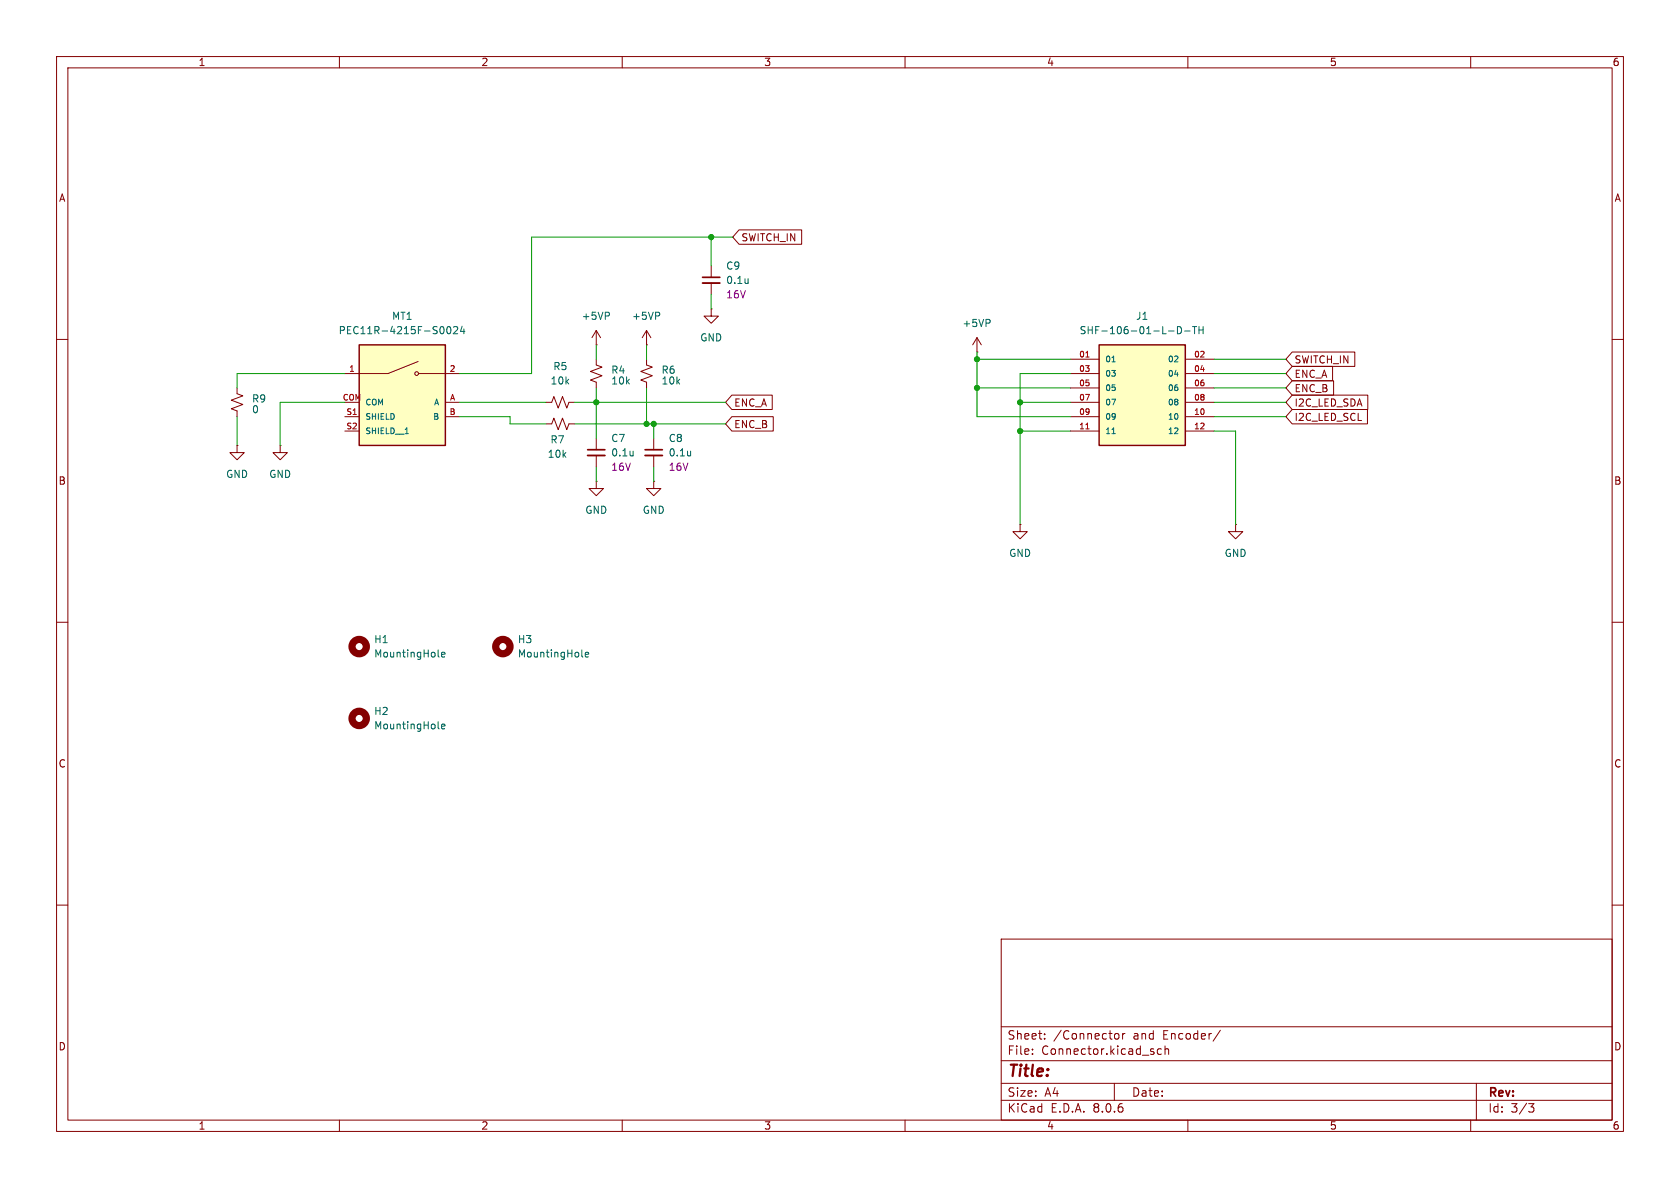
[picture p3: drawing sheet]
<svg xmlns="http://www.w3.org/2000/svg" width="297mm" height="210mm" viewBox="0 0 297 210" stroke-linecap="round" stroke-linejoin="round" font-family="sans-serif">
<g fill="none" stroke="#840000" stroke-width=".18">
<path d="M10 10h277v190h-277zM12 12h273v186h-273zM60 10v2M110 10v2M160 10v2M210 10v2M260 10v2M10 60h2M285 60h2M105.4 77.5v2M115.6 77.5v2M105.4 80.5v2.1"/>
<path d="M115.6 85.1v1.3h1.2l-1.2 1.2-1.3-1.2h1.3M115.6 85.1h.1M115.6 80.5v2.1M10 110h2M285 110h2M10 160h2M285 160h2M177 166h108v32h-108zM60 198v2M110 198v2M160 198v2M177 194.5h108"/>
<path d="M177 191.5h108M177 187.5h108M177 181.5h108M182.5 186.3v.1M182.5 185.5v.1M184.7 183.6v.1M184.7 182.8v.1M197 191.5v3M197.2 182.8l.3-.1 .3 .3-.1 .6-.2 .1-.3-.1M198.5 182.7v1M198.9 182.7l-.3 .1-.1 .2M205.3 185.5l-.4-.1-.3 .3v.4l.1 .2h.6"/>
<path d="M206 185.5l.2-.1 .3 .1 .1 .9M206 184.9v1.5M210 198v2M215.7 182.1l-1.2 2M260 198v2M261 191.5v6.5M270.2 195.1h1l-.5 .6 .4 .1 .1 .5-.3 .3h-.4"/>
</g>
<path d="M103.9 80.5h3M114 80.5h3.1" fill="none" stroke="#840000" stroke-width=".33"/>
<path d="M103.9 79.5h3M114 79.5h3.1" fill="none" stroke="#840000" stroke-width=".3"/>
<path d="M111.9 79.7v.9M122.1 79.7v.9M111.9 80.5h.1M122.1 80.5h-.1" fill="none" stroke="#006464" stroke-width=".18"/>
<path d="M194.3 61h15.2v17.7h-15.2z" fill="#ffffc2"/>
<path d="M194.3 61h15.2v17.7h-15.2z" fill="none" stroke="#840000" stroke-width=".25"/>
<g fill="none" stroke="#840000" stroke-width=".18">
<path d="M114.3 58.4l-.8 1.3M114.3 58.4v2.6M114.3 58.4l.8 1.3M125.7 54.6v1.3h1.3l-1.3 1.3-1.2-1.3h1.2M125.7 54.6h.1M114.3 61h.1M189.2 63.5h5.1M189.2 66h5.1M189.2 68.6h5.1M189.2 71.1h5.1M189.2 73.7h5.1M189.2 76.2h5.1"/>
<path d="M209.5 63.5h5.1M209.5 66h5.1M209.5 68.6h5.1M209.5 71.1h5.1M209.5 73.7h5.1M209.5 76.2h5.1M180.3 92.7v1.3h1.3l-1.3 1.3-1.2-1.3h1.2M180.3 92.7h.1M218.4 92.7v1.3h1.3l-1.3 1.3-1.2-1.3h1.2M218.4 92.7h.1"/>
</g>
<g fill="none" stroke="#006464" stroke-width=".18">
<path d="M116.5 55.3l.1 .1-.1 .4M206.6 58.5h1M208.2 57.7a.64 .64 0 0 1 .7 .7 .64 .64 0 0 1-.7 .6zM209.4 58.5h1M210.8 57.7h.7M211.2 57.7v1.3M212 57.7v1.3M212 58.3h.7M212.7 57.7v1.3M196.6 64h.6M196.6 76.7h.6M77.5 116l.1 .1"/>
<path d="M78.1 115.7l.6-.1-.1-.2-.4-.1-.1 .2v.6h.5"/>
</g>
<path d="M192 63.1h.5M192 75.8h.5" fill="none" stroke="#a90000" stroke-width=".18"/>
<circle cx="63.5" cy="114.3" r="1.27" fill="none" stroke="#840000" stroke-width="1.3"/>
<path d="M63.5 61h15.2v17.7h-15.2z" fill="#ffffc2"/>
<path d="M63.5 61h15.2v17.7h-15.2z" fill="none" stroke="#840000" stroke-width=".25"/>
<g fill="none" stroke="#840000" stroke-width=".18">
<path d="M105.4 58.4v2.6M105.4 58.4l-.8 1.3M105.4 58.4l.8 1.3M125.7 47v2M125.7 50v2.1M130.7 40.6h11v2.6h-11l-1.2-1.3zM172.7 59.7l-.7 1.3M172.7 59.7v2.5M172.7 59.7l.8 1.3M41.9 68.6v1l1 .4-2 .7 2 .8-2 .8 1 .3v1.1M41.9 78.7v1.3h1.3l-1.3 1.3-1.3-1.3h1.3M41.9 78.7h.1"/>
<path d="M49.5 78.7v1.3h1.3l-1.3 1.3-1.2-1.3h1.2M49.5 78.7h.1M61 71.1h2.5M61 73.7h2.5M61 76.2h2.5M73.9 63.9l-5.3 2.1h-7.6M74 66h7.3M78.7 71.1h2.6M78.7 73.7h2.6M96.5 74.9h1l.4-1 .8 2 .7-2 .8 2 .4-1h1M96.5 71.1h1l.4-1 .8 2 .7-2 .8 2 .4-1h1M105.4 63.5v1l1 .4-2 .8 2 .7-2 .8 1 .4v1"/>
<path d="M105.4 61h.1M114.3 63.5v1l1 .4-2 .8 2 .7-2 .8 1 .4v1M129.4 73.7h7.3v2.5h-7.3l-1.1-1.3zM129.4 69.8h7.1v2.6h-7.1l-1.1-1.3zM172.7 62.2h.1M228.4 62.2h11.1v2.6h-11.1l-1.1-1.3zM228.4 67.3h7.4v2.6h-7.4l-1.1-1.3zM228.4 64.8h7.2v2.5h-7.2l-1.1-1.3zM228.4 72.4h13.3v2.5h-13.3l-1.1-1.2zM228.4 69.8h13.4v2.6h-13.4l-1.1-1.3zM105.4 85.1v1.3h1.3l-1.3 1.2-1.3-1.2h1.3M105.4 85.1h.1"/>
<circle cx="73.7" cy="66" r=".33"/>
</g>
<g fill="none" stroke="#006464" stroke-width=".18">
<path d="M79.1 57.9l.2-.2a.68 .68 0 0 1 .4 .7 .68 .68 0 0 1-.4 .6l-.2-.1-.1-.4zM80.2 57.9l.5-.2 .2 .4-.8 .9h.8M81.7 57.7l-.3 .9h.8M82 58.2v.8M107.6 55.3l.1 .1-.1 .4M132.3 49.3v.8M132.3 50l-.1 .1M174.9 56.5l.1 .2-.1 .4M71.6 76.7h.6M102.9 116l.1 .1M103.5 115.7l.6-.1-.1-.2-.4-.1-.1 .2v.6h.5M77.5 128.7l.1 .1"/>
<path d="M78.1 128.4l.6-.1-.1-.2-.4-.1-.1 .2v.6h.5"/>
</g>
<g fill="none" stroke="#840000" stroke-width="1.3">
<circle cx="88.9" cy="114.3" r="1.27"/>
<circle cx="63.5" cy="127" r="1.27"/>
</g>
<path d="M124.2 50h3.1" fill="none" stroke="#840000" stroke-width=".33"/>
<path d="M124.2 49h3.1" fill="none" stroke="#840000" stroke-width=".3"/>
<g fill="none" stroke="#009600" stroke-width=".18">
<path d="M125.7 41.9v5.1M125.7 52.1v2.5M129.5 41.9h-35.5v24.1h-12.7M41.9 73.7v5M61 71.1h-11.5v7.6M61 66h-19.1v2.6M81.3 71.1h15.2M81.3 73.7h8.9v1.2h6.3M101.6 71.1h26.7M101.6 74.9h26.7M105.4 61v2.5M105.4 68.6v8.9"/>
<path d="M114.3 61v2.5M114.3 68.6v6.3M115.6 74.9v2.6M172.7 63.5h16.5M172.7 62.2v11.5h16.5M172.7 68.6h16.5M180.3 71.1h8.9M180.3 76.2h8.9M189.2 66h-8.9v26.7M214.6 76.2h3.8v16.5M214.6 71.1h12.7M214.6 63.5h12.7"/>
<path d="M214.6 66h12.7M214.6 73.7h12.7M214.6 68.6h12.7M105.4 82.6v2.5M115.6 82.6v2.5"/>
</g>
<g fill="#009600" stroke="#009600" stroke-width=".18">
<circle cx="180.3" cy="76.2" r=".46"/>
<circle cx="180.3" cy="71.1" r=".46"/>
<circle cx="115.6" cy="74.9" r=".46"/>
<circle cx="172.7" cy="68.6" r=".46"/>
<circle cx="172.7" cy="63.5" r=".46"/>
<circle cx="105.4" cy="71.1" r=".46"/>
<circle cx="114.3" cy="74.9" r=".46"/>
<circle cx="125.7" cy="41.9" r=".46"/>
</g>
<text font-size="2.8" fill="#840000" x="178" y="190.9">Title:</text>
<g font-size="2.1" fill="#840000">
<text x="178" y="184">Sheet:</text>
<text x="186.2" y="184">/Connector</text>
<text x="200.4" y="184">and</text>
<text x="205.8" y="184">Encoder/</text>
<text x="178" y="186.7">File:</text>
<text x="184.1" y="186.7">Connector.kicad_sch</text>
<text x="178" y="196.9">KiCad</text>
<text x="178" y="194.1">Size:</text>
<text x="184.7" y="194.1">A4</text>
<text x="185.7" y="196.9">E.D.A.</text>
<text x="193.3" y="196.9">8.0.6</text>
<text x="200" y="194.1">Date:</text>
<text x="263" y="194.3">Rev:</text>
<text x="263" y="196.9">Id:</text>
<text x="267.1" y="196.9">3/3</text>
</g>
<g font-size="1.8" fill="#840000">
<text x="35" y="11.9">1</text>
<text x="85" y="11.9">2</text>
<text x="135" y="11.9">3</text>
<text x="185" y="11.9">4</text>
<text x="235" y="11.9">5</text>
<text x="285" y="11.9">6</text>
<text x="10.3" y="35.9">A</text>
<text x="285.3" y="35.9">A</text>
<text x="131" y="42.9">SWITCH_IN</text>
<text x="228.8" y="64.5">SWITCH_IN</text>
<text x="228.8" y="69.5">ENC_B</text>
<text x="228.8" y="67">ENC_A</text>
<text x="129.7" y="75.9">ENC_B</text>
<text x="129.7" y="72.1">ENC_A</text>
<text x="228.8" y="74.6">I2C_LED_SCL</text>
<text x="228.8" y="72.1">I2C_LED_SDA</text>
<text x="10.3" y="85.9">B</text>
<text x="285.3" y="85.9">B</text>
<text x="10.3" y="135.9">C</text>
<text x="285.3" y="135.9">C</text>
<text x="10.3" y="185.9">D</text>
<text x="285.3" y="185.9">D</text>
<text x="35" y="199.9">1</text>
<text x="85" y="199.9">2</text>
<text x="135" y="199.9">3</text>
<text x="185" y="199.9">4</text>
<text x="235" y="199.9">5</text>
<text x="285" y="199.9">6</text>
</g>
<g font-size="1.8" fill="#006464">
<text x="128.3" y="47.9">C9</text>
<text x="128.3" y="50.4">0.1u</text>
<text x="59.8" y="59.3">PEC11R-4215F-S0024</text>
<text x="69.2" y="56.7">MT1</text>
<text x="102.7" y="56.7">+5VP</text>
<text x="111.6" y="56.7">+5VP</text>
<text x="170" y="58">+5VP</text>
<text x="190.8" y="59.3">SHF-106-01-L-D-TH</text>
<text x="200.7" y="56.7">J1</text>
<text x="97.7" y="65.6">R5</text>
<text x="123.7" y="60.6">GND</text>
<text x="44.5" y="71.3">R9</text>
<text x="97.2" y="68.2">10k</text>
<text x="108" y="66.3">R4</text>
<text x="108" y="68.2">10k</text>
<text x="116.8" y="66.3">R6</text>
<text x="116.8" y="68.2">10k</text>
<text x="44.5" y="73.3">0</text>
<text x="96.7" y="81.1">10k</text>
<text x="97.2" y="78.6">R7</text>
<text x="108" y="78.3">C7</text>
<text x="108" y="80.9">0.1u</text>
<text x="118.1" y="78.3">C8</text>
<text x="118.1" y="80.9">0.1u</text>
<text x="39.9" y="84.7">GND</text>
<text x="47.5" y="84.7">GND</text>
<text x="103.4" y="91">GND</text>
<text x="113.5" y="91">GND</text>
<text x="178.3" y="98.7">GND</text>
<text x="216.4" y="98.7">GND</text>
<text x="66" y="113.9">H1</text>
<text x="91.4" y="113.9">H3</text>
<text x="66" y="116.4">MountingHole</text>
<text x="91.4" y="116.4">MountingHole</text>
<text x="66" y="126.6">H2</text>
<text x="66" y="129.1">MountingHole</text>
</g>
<g font-size="1.8" fill="#840084">
<text x="128.3" y="52.9">16V</text>
<text x="108" y="83.4">16V</text>
<text x="118.1" y="83.4">16V</text>
</g>
<g font-size="1.4" fill="#a90000">
<text x="61.6" y="65.8">1</text>
<text x="79.4" y="65.8">2</text>
<text x="190.7" y="63.2">01</text>
<text x="190.7" y="65.8">03</text>
<text x="211" y="63.2">02</text>
<text x="211" y="65.8">04</text>
<text x="60.5" y="70.9">COM</text>
<text x="79.4" y="70.9">A</text>
<text x="190.7" y="68.3">05</text>
<text x="190.7" y="70.9">07</text>
<text x="211" y="68.3">06</text>
<text x="211" y="70.9">08</text>
<text x="61.1" y="73.4">S1</text>
<text x="61.1" y="75.9">S2</text>
<text x="79.4" y="73.4">B</text>
<text x="190.7" y="73.4">09</text>
<text x="190.7" y="75.9">11</text>
<text x="211" y="73.4">10</text>
<text x="211" y="75.9">12</text>
</g>
<g font-size="1.4" fill="#006464">
<text x="195.3" y="64.2">01</text>
<text x="206.3" y="64.2">02</text>
<text x="64.5" y="71.9">COM</text>
<text x="76.6" y="71.9">A</text>
<text x="195.3" y="66.8">03</text>
<text x="195.3" y="69.3">05</text>
<text x="195.3" y="71.9">07</text>
<text x="206.3" y="66.8">04</text>
<text x="206.3" y="69.3">06</text>
<text x="206.3" y="71.9">08</text>
<text x="64.5" y="74.4">SHIELD</text>
<text x="64.5" y="76.9">SHIELD__1</text>
<text x="76.5" y="74.4">B</text>
<text x="195.3" y="74.4">09</text>
<text x="195.3" y="76.9">11</text>
<text x="206.3" y="74.4">10</text>
<text x="206.3" y="76.9">12</text>
</g>
</svg>
